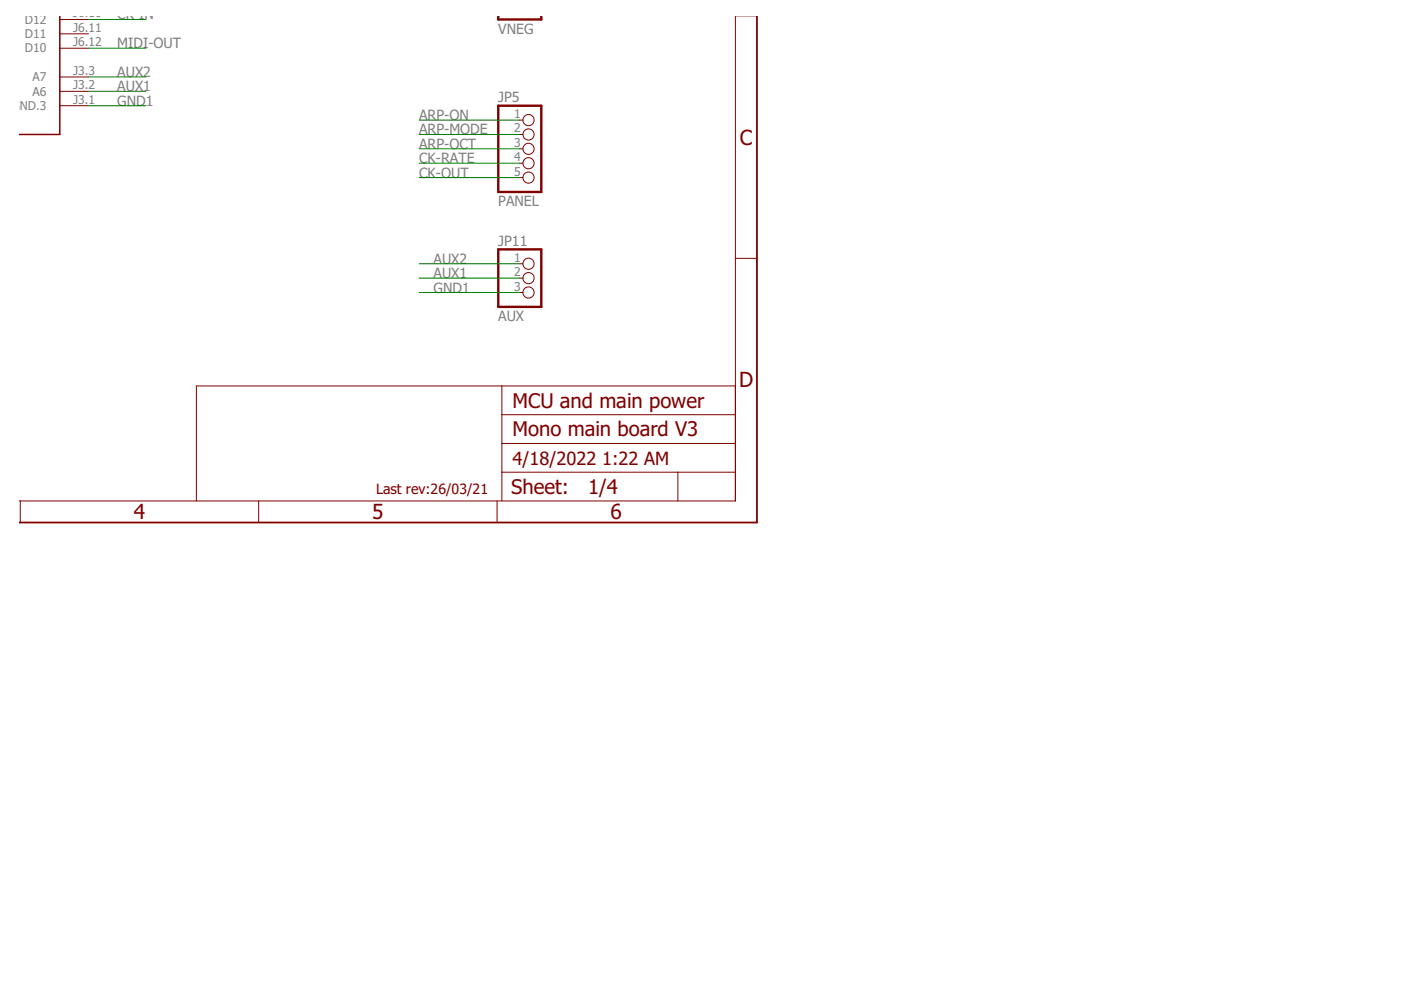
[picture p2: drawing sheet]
<svg xmlns="http://www.w3.org/2000/svg" width="297mm" height="210mm" viewBox="0 0 297 210" stroke-linecap="round" stroke-linejoin="round" font-family="sans-serif">
<g fill="none" stroke="#800000" stroke-width=".21">
<path d="M12.7 4.1h6.1M12.7 7.2h6.1M12.7 10.2h6.1M12.7 16.3h6.1M12.7 19.4h6.1M155.9 3.4v102.8h-151.8M12.7 22.4h6.1M110.2 25.5h.7M110.2 28.5h.7M110.2 31.6h.7M110.2 34.6h.7M110.2 37.7h.7"/>
<path d="M110.2 55.9h.7M110.2 59h.7M155.9 54.8h4.6M110.2 62h.7M106.4 81.8v24.4M106.4 94h49.5M106.4 87.9h49.5M155.9 81.8h-114.3v24.4M4.3 106.2v4.6M54.8 106.2v4.6M105.4 106.2v4.6M106.4 100.1h49.5"/>
<path d="M143.7 100.1v6.1"/>
<circle cx="112.1" cy="37.7" r="1.19"/>
<circle cx="112.1" cy="25.5" r="1.19"/>
<circle cx="112.1" cy="28.5" r="1.19"/>
<circle cx="112.1" cy="31.6" r="1.19"/>
<circle cx="112.1" cy="34.6" r="1.19"/>
<circle cx="112.1" cy="55.9" r="1.19"/>
<circle cx="112.1" cy="59" r="1.19"/>
<circle cx="112.1" cy="62" r="1.19"/>
</g>
<path d="M160.5 3.4v107.4h-156.4" fill="none" stroke="#800000" stroke-width=".38"/>
<path d="M12.7 3.4v25.1h-8.6" fill="none" stroke="#800000" stroke-width=".32"/>
<path d="M114.8 3.4v.7h-9.2v-.7M105.6 22.4h9.2v18.3h-9.2zM105.6 52.9h9.2v12.2h-9.2z" fill="none" stroke="#800000" stroke-width=".51"/>
<g fill="none" stroke="#008000" stroke-width=".21">
<path d="M18.8 4.1h12.2M18.8 10.2h12.2M18.8 19.4h12.2M18.8 16.3h12.2M18.8 22.4h12.2M88.9 25.5h21.3M88.9 28.5h21.3M88.9 31.6h21.3M88.9 34.6h21.3M88.9 37.7h21.3M88.9 59h21.3M88.9 55.9h21.3"/>
<path d="M88.9 62h21.3"/>
</g>
<g font-size="4.4" fill="#800000">
<text x="156.9" y="30.6">C</text>
<text x="156.7" y="82.1">D</text>
<text x="28.4" y="110.1">4</text>
<text x="78.9" y="110.1">5</text>
<text x="129.4" y="110.1">6</text>
</g>
<g font-size="4.3" fill="#800000">
<text x="108.7" y="86.4">MCU and main power</text>
<text x="108.7" y="92.5">Mono main board V3</text>
<text x="108.4" y="104.8">Sheet:</text>
<text x="124.7" y="104.7">1/4</text>
</g>
<g font-size="3.9" fill="#800000">
<text x="108.7" y="98.6">4/18/2022</text>
<text x="127.7" y="98.6">1:22 AM</text>
</g>
<g font-size="3" fill="#808080">
<text x="24.9" y="4.1">CK-IN</text>
<text x="24.9" y="10.2">MIDI-OUT</text>
<text x="105.6" y="7.2">VNEG</text>
<text x="24.9" y="16.3">AUX2</text>
<text x="24.9" y="19.4">AUX1</text>
<text x="24.9" y="22.4">GND1</text>
<text x="105.6" y="21.6">JP5</text>
<text x="88.9" y="25.5">ARP-ON</text>
<text x="88.9" y="28.5">ARP-MODE</text>
<text x="88.9" y="31.6">ARP-OCT</text>
<text x="88.9" y="34.6">CK-RATE</text>
<text x="88.9" y="37.6">CK-OUT</text>
<text x="105.6" y="43.7">PANEL</text>
<text x="105.6" y="52.1">JP11</text>
<text x="91.9" y="59">AUX1</text>
<text x="91.9" y="55.9">AUX2</text>
<text x="91.9" y="62">GND1</text>
<text x="105.6" y="68.1">AUX</text>
</g>
<text font-size="3" fill="#800000" x="79.7" y="104.7">Last rev:26/03/21</text>
<g font-size="2.6" fill="#808080">
<text x="5.3" y="5">D12</text>
<text x="15.5" y="3.7">J6.10</text>
<text x="5.3" y="8.1">D11</text>
<text x="5.3" y="11.1">D10</text>
<text x="15.5" y="6.7">J6.11</text>
<text x="15.5" y="9.8">J6.12</text>
<text x="6.9" y="17.2">A7</text>
<text x="15.5" y="15.9">J3.3</text>
<text x="2.5" y="23.3">GND.3</text>
<text x="6.9" y="20.3">A6</text>
<text x="15.5" y="18.9">J3.2</text>
<text x="15.5" y="22">J3.1</text>
<text x="109" y="25">1</text>
<text x="109" y="28.1">2</text>
<text x="109" y="31.1">3</text>
<text x="109" y="34.2">4</text>
<text x="109" y="37.2">5</text>
<text x="109" y="55.5">1</text>
<text x="109" y="58.6">2</text>
<text x="109" y="61.6">3</text>
</g>
</svg>
